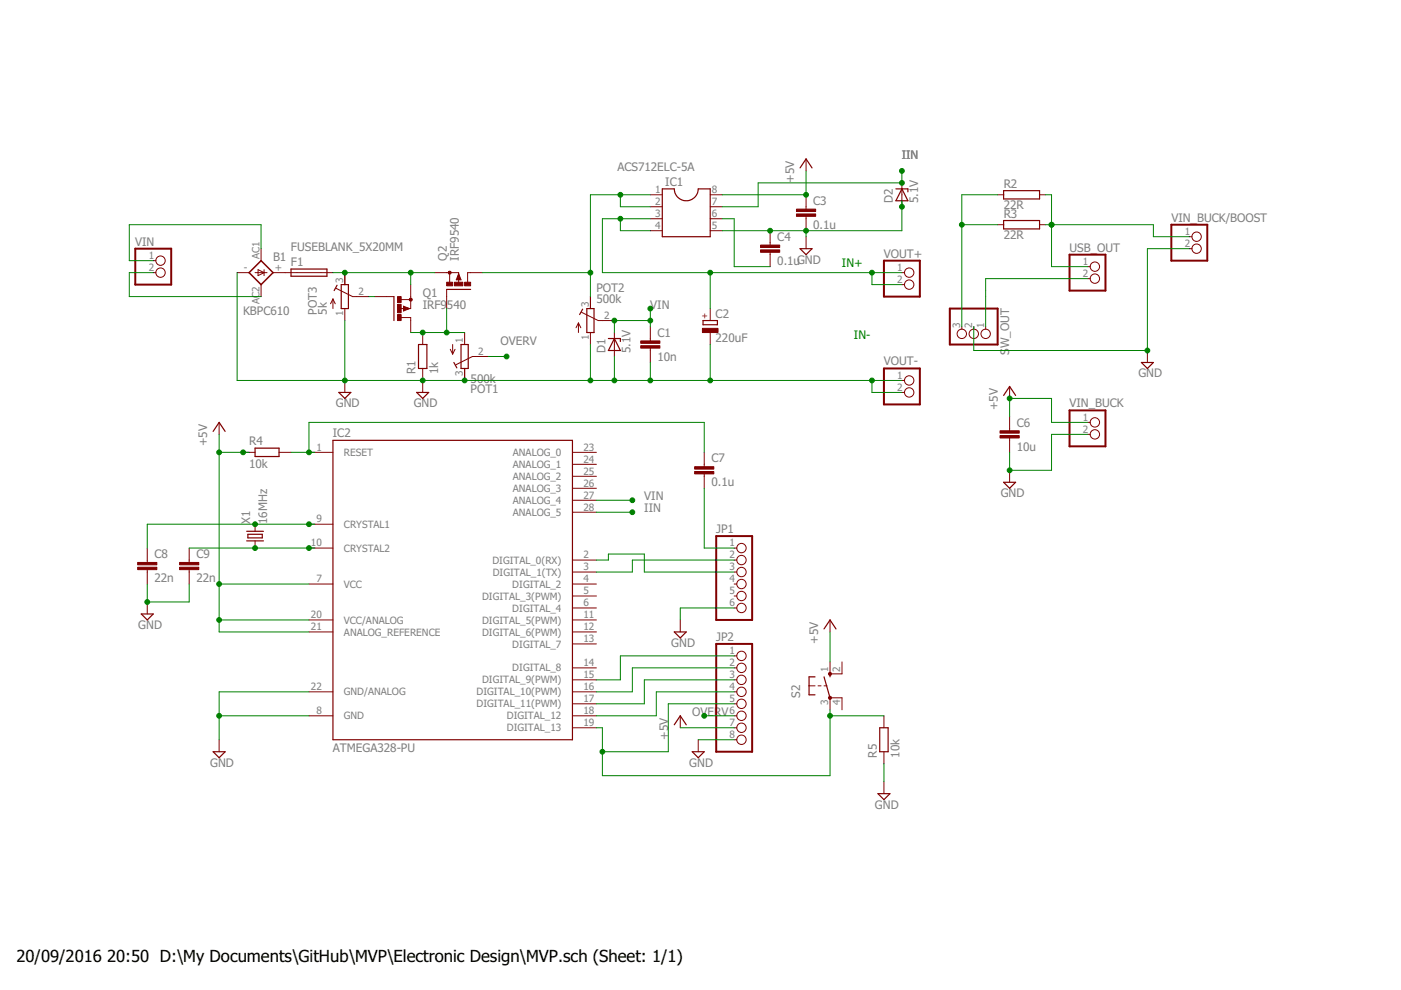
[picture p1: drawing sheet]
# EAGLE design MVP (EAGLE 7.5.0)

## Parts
B1  KBPC610  GBPC6  [GBPC6]
C1  10n  C-EUC1206K  [C1206K]
C2  220uF  CPOL-EUE3.5-10  [E3,5-10]
C3  0.1u  C-EUC1206K  [C1206K]
C4  0.1u  C-EUC1206K  [C1206K]
C6  10u  C-EUC1206K  [C1206K]
C7  0.1u  C-EUC1206K  [C1206K]
C8  22n  C-EUC0805K  [C0805K]
C9  22n  C-EUC0805K  [C0805K]
D1  5.1V  ZPD  [DO35Z10]
D2  5.1V  ZPD  [DO35Z10]
F1  FUSEBLANK_5X20MM  [FUSE_HOLDER_5X20MM]
IC1  ACS712ELC-5A  SOIC8  [SOIC8]
IC2  ATMEGA328-PU  ATMEGA168-PU  [DIL28-3]
JP1  PINHD-1X6  [1X06]
JP2  PINHD-1X8  [1X08]
POT1  500k  R-TRIMM3296W  [RTRIM3296W]
POT2  500k  R-TRIMM3296W  [RTRIM3296W]
POT3  5k  R-TRIMM3296W  [RTRIM3296W]
Q1  IRF9540  PMOSFET_PTO220BV  [TO220BV]
Q2  IRF9540  PMOSFET_PTO220BV  [TO220BV]
R1  1k  R-EU_VTA52  [VTA52]
R2  22R  RRWM8X45  [RWM8X45]
R3  22R  RRWM8X45  [RWM8X45]
R4  10k  R-EU_R1206  [R1206]
R5  10k  R-EU_R1206  [R1206]
S2  10-XX  [B3F-10XX]
SW_OUT  PINHD-1X3  [1X03]
USB_OUT  PINHD-1X2  [1X02]
VIN  PINHD-1X2  [1X02]
VIN_BUCK  PINHD-1X2  [1X02]
VIN_BUCK/BOOST  PINHD-1X2  [1X02]
VOUT+  PINHD-1X2  [1X02]
VOUT-  PINHD-1X2  [1X02]
X1  16MHz  CRYSTALHC49S  [HC49/S]

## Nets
+5V: C3.1 C6.1 IC1.8 IC2.7(VCC) IC2.20(VCC/ANALOG) IC2.21(ANALOG_REFERENCE) JP2.7 R4.1 S2.1(S) VIN_BUCK.1
GND: B1.- C1.2 C2.- C3.2 C4.1 C6.2 C8.2 C9.2 D1.A D2.A IC1.5 IC2.8(GND) IC2.22(GND/ANALOG) JP1.6 JP2.8 POT1.3(E) POT2.1(A) POT3.1(A) R1.1 R5.1 SW_OUT.2 VIN_BUCK.2 VIN_BUCK/BOOST.2 VOUT-.1 VOUT-.2
IIN: D2.C IC1.7 IC2.28(ANALOG_5)
M1S: C2.+ IC1.3 IC1.4 VOUT+.1 VOUT+.2
N$1: B1.+ F1.1
N$2: C4.2 IC1.6
N$3: IC1.1 IC1.2 POT2.3(E) Q2.D
N$4: IC2.3(DIGITAL_1(TX)) JP1.2
N$5: IC2.2(DIGITAL_0(RX)) JP1.3
N$6: IC2.15(DIGITAL_9(PWM)) JP2.1
N$7: POT3.2(S) Q1.G
N$8: IC2.19(DIGITAL_13) JP2.5 R5.2 S2.3(P)
N$9: IC2.16(DIGITAL_10(PWM)) JP2.2
N$10: F1.2 POT3.3(E) Q1.S Q2.S
N$11: IC2.17(DIGITAL_11(PWM)) JP2.3
N$12: IC2.18(DIGITAL_12) JP2.4
N$14: C7.2 JP1.1
N$15: C9.1 IC2.10(CRYSTAL2) X1.1
N$16: C8.1 IC2.9(CRYSTAL1) X1.2
N$17: C7.1 IC2.1(RESET) R4.2
N$19: B1.AC2 VIN.2
N$20: B1.AC1 VIN.1
N$23: R2.2 R3.2 USB_OUT.1 VIN_BUCK/BOOST.1
N$24: R2.1 R3.1 SW_OUT.3
N$25: SW_OUT.1 USB_OUT.2
N$35: POT1.1(A) Q1.D Q2.G R1.2
OVERV: JP2.6 POT1.2(S)
VIN: C1.1 D1.C IC2.27(ANALOG_4) POT2.2(S)
Unconnected: IC2.4(DIGITAL_2) IC2.5(DIGITAL_3(PWM)) IC2.6(DIGITAL_4) IC2.11(DIGITAL_5(PWM)) IC2.12(DIGITAL_6(PWM)) IC2.13(DIGITAL_7) IC2.14(DIGITAL_8) IC2.23(ANALOG_0) IC2.24(ANALOG_1) IC2.25(ANALOG_2) IC2.26(ANALOG_3) JP1.4 JP1.5 S2.2(S1) S2.4(P1)

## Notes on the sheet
- IN+
- IN-

## Module BB1
Ports: 
